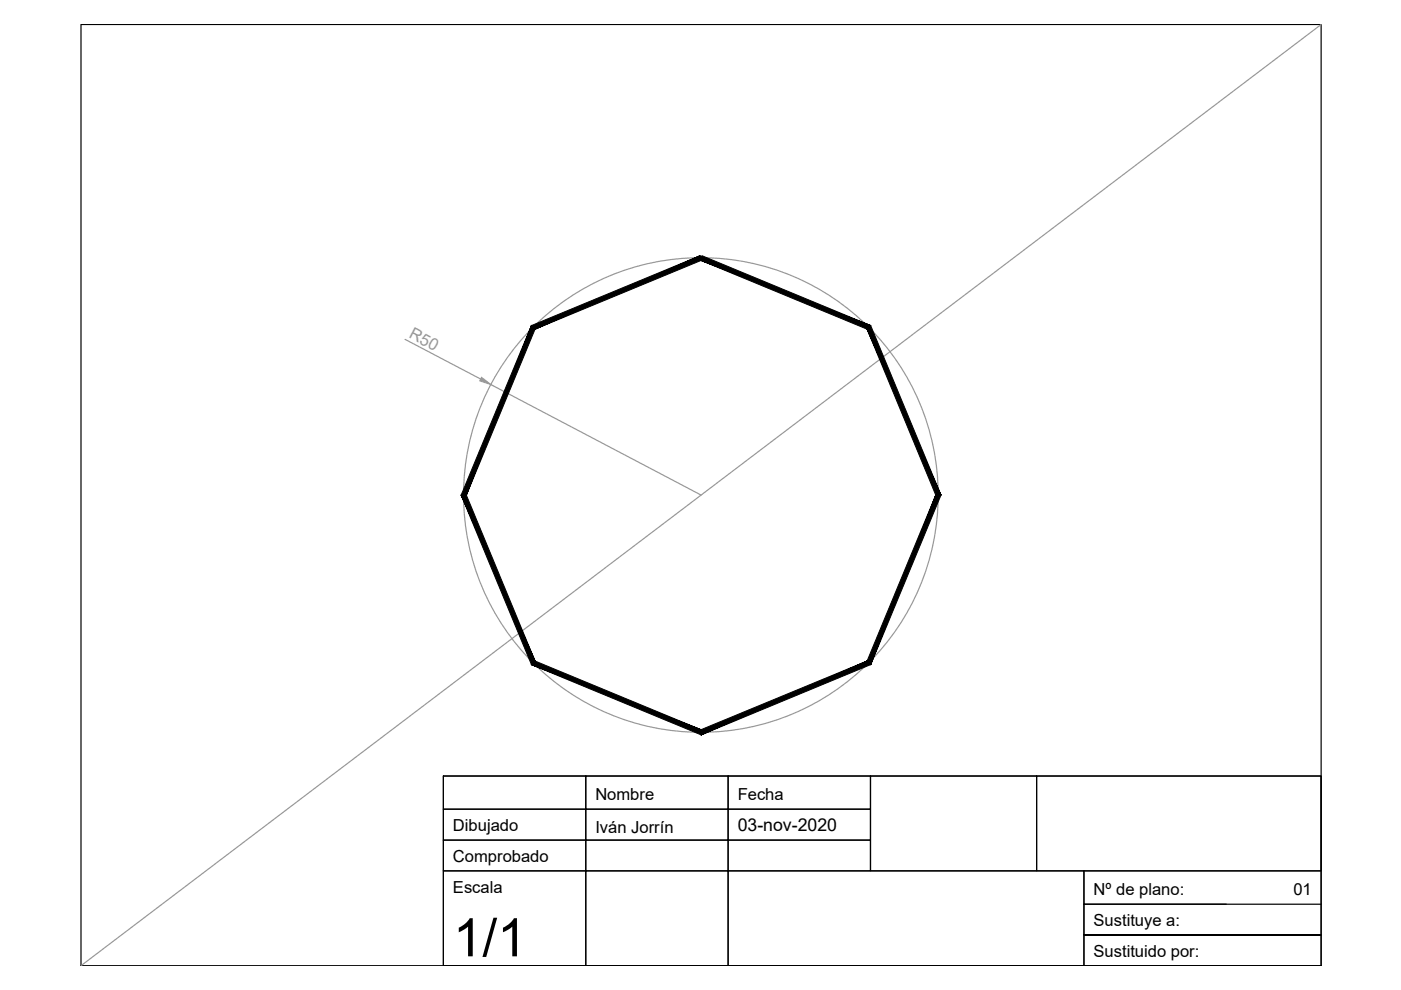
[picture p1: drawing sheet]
<svg xmlns="http://www.w3.org/2000/svg" width="297mm" height="210mm" viewBox="0 0 297 210" stroke-linecap="round" stroke-linejoin="round" font-family="sans-serif">
<!-- layer: 0 -->
<g fill="none" stroke="#000" stroke-width=".25">
<path d="M17.2 5.2h262.9v199.6h-262.9zM94 164.5h186.1v40.3h-186.1zM94 164.5h30.2v7.1h-30.2zM94 171.6h30.2v6.5h-30.2zM94 178.1h30.2v6.5h-30.2zM124.2 164.5h30.2v7.1h-30.2zM124.2 171.6h30.2v6.5h-30.2zM124.2 178.1h30.2v6.5h-30.2zM154.4 164.5h30.2v7.1h-30.2zM154.4 171.6h30.2v6.5h-30.2zM154.4 178.1h30.2v6.5h-30.2zM184.6 164.5h35.2v20.1h-35.2z"/>
<path d="M219.8 164.5h60.3v20.1h-60.3zM94 184.6h30.2v20.2h-30.2zM124.2 184.6h30.2v20.2h-30.2zM154.4 184.6h75.4v20.2h-75.4zM280.1 184.6h-50.3v7.1h30.2M280.1 191.7h-50.3v6.5h50.3h-50.3v6.6h50.3"/>
</g>
<!-- layer: auxiliar -->
<g fill="none" stroke="#989898" stroke-width=".25">
<path d="M280.1 5.2l-262.9 199.6M85.9 72l16 8.4M104.1 81.6l44.6 23.4"/>
<circle cx="148.6" cy="105" r="50.3"/>
</g>
<path d="M102.1 80l2 1.6-2.4-.8z" fill="#989898" stroke="#989898" stroke-width=".21"/>
<!-- layer: 0 -->
<path d="M113.4 69.8l35.4-14.7-.4-.9zM112.7 69l35.7-14.8-35 15.6zM112.7 69l-13.8 36 14.5-35.2zM112.7 69l-13.8 36h-1.1zM97.8 105l15.6 35.2-14.5-35.2zM97.8 105l15.6 35.2-.7 .7zM113.4 140.2l-.7 .7 35.9 13.8zM112.7 140.9l35.9 13.8 .1 1.1zM148.6 154.7l.1 1.1 35.1-15.6zM148.7 155.8l35.1-15.6 .8 .7zM198.4 105l-14.6 35.2 .8 .7zM198.4 105h1.1l-14.9 35.9zM183.8 69.8l14.6 35.2h1.1zM184.6 69l14.9 36-15.7-35.2zM148.4 55.1l35.4 14.7 .8-.8zM148.8 54.2l35.8 14.8-36.2-13.9z" fill="#000" stroke="#000" stroke-width=".21"/>
<text font-size="11.2" x="96" y="202.8">1/1</text>
<text font-size="3.8" x="156.4" y="176.1">03-nov-2020</text>
<text font-size="3.5" fill="#989898" x="86.5" y="71.5" transform="rotate(28 86.5 71.5)">R50</text>
<g font-size="3.5">
<text x="126.2" y="169.6">Nombre</text>
<text x="156.4" y="169.6">Fecha</text>
<text x="96" y="176.2">Dibujado</text>
<text x="126.2" y="176.7">Iván Jorrín</text>
<text x="96" y="182.7">Comprobado</text>
<text x="96" y="189.3">Escala</text>
<text x="231.8" y="189.7">Nº de plano:</text>
<text x="274.2" y="189.7">01</text>
<text x="231.8" y="196.3">Sustituye a:</text>
<text x="231.8" y="202.8">Sustituido por:</text>
</g>
</svg>
